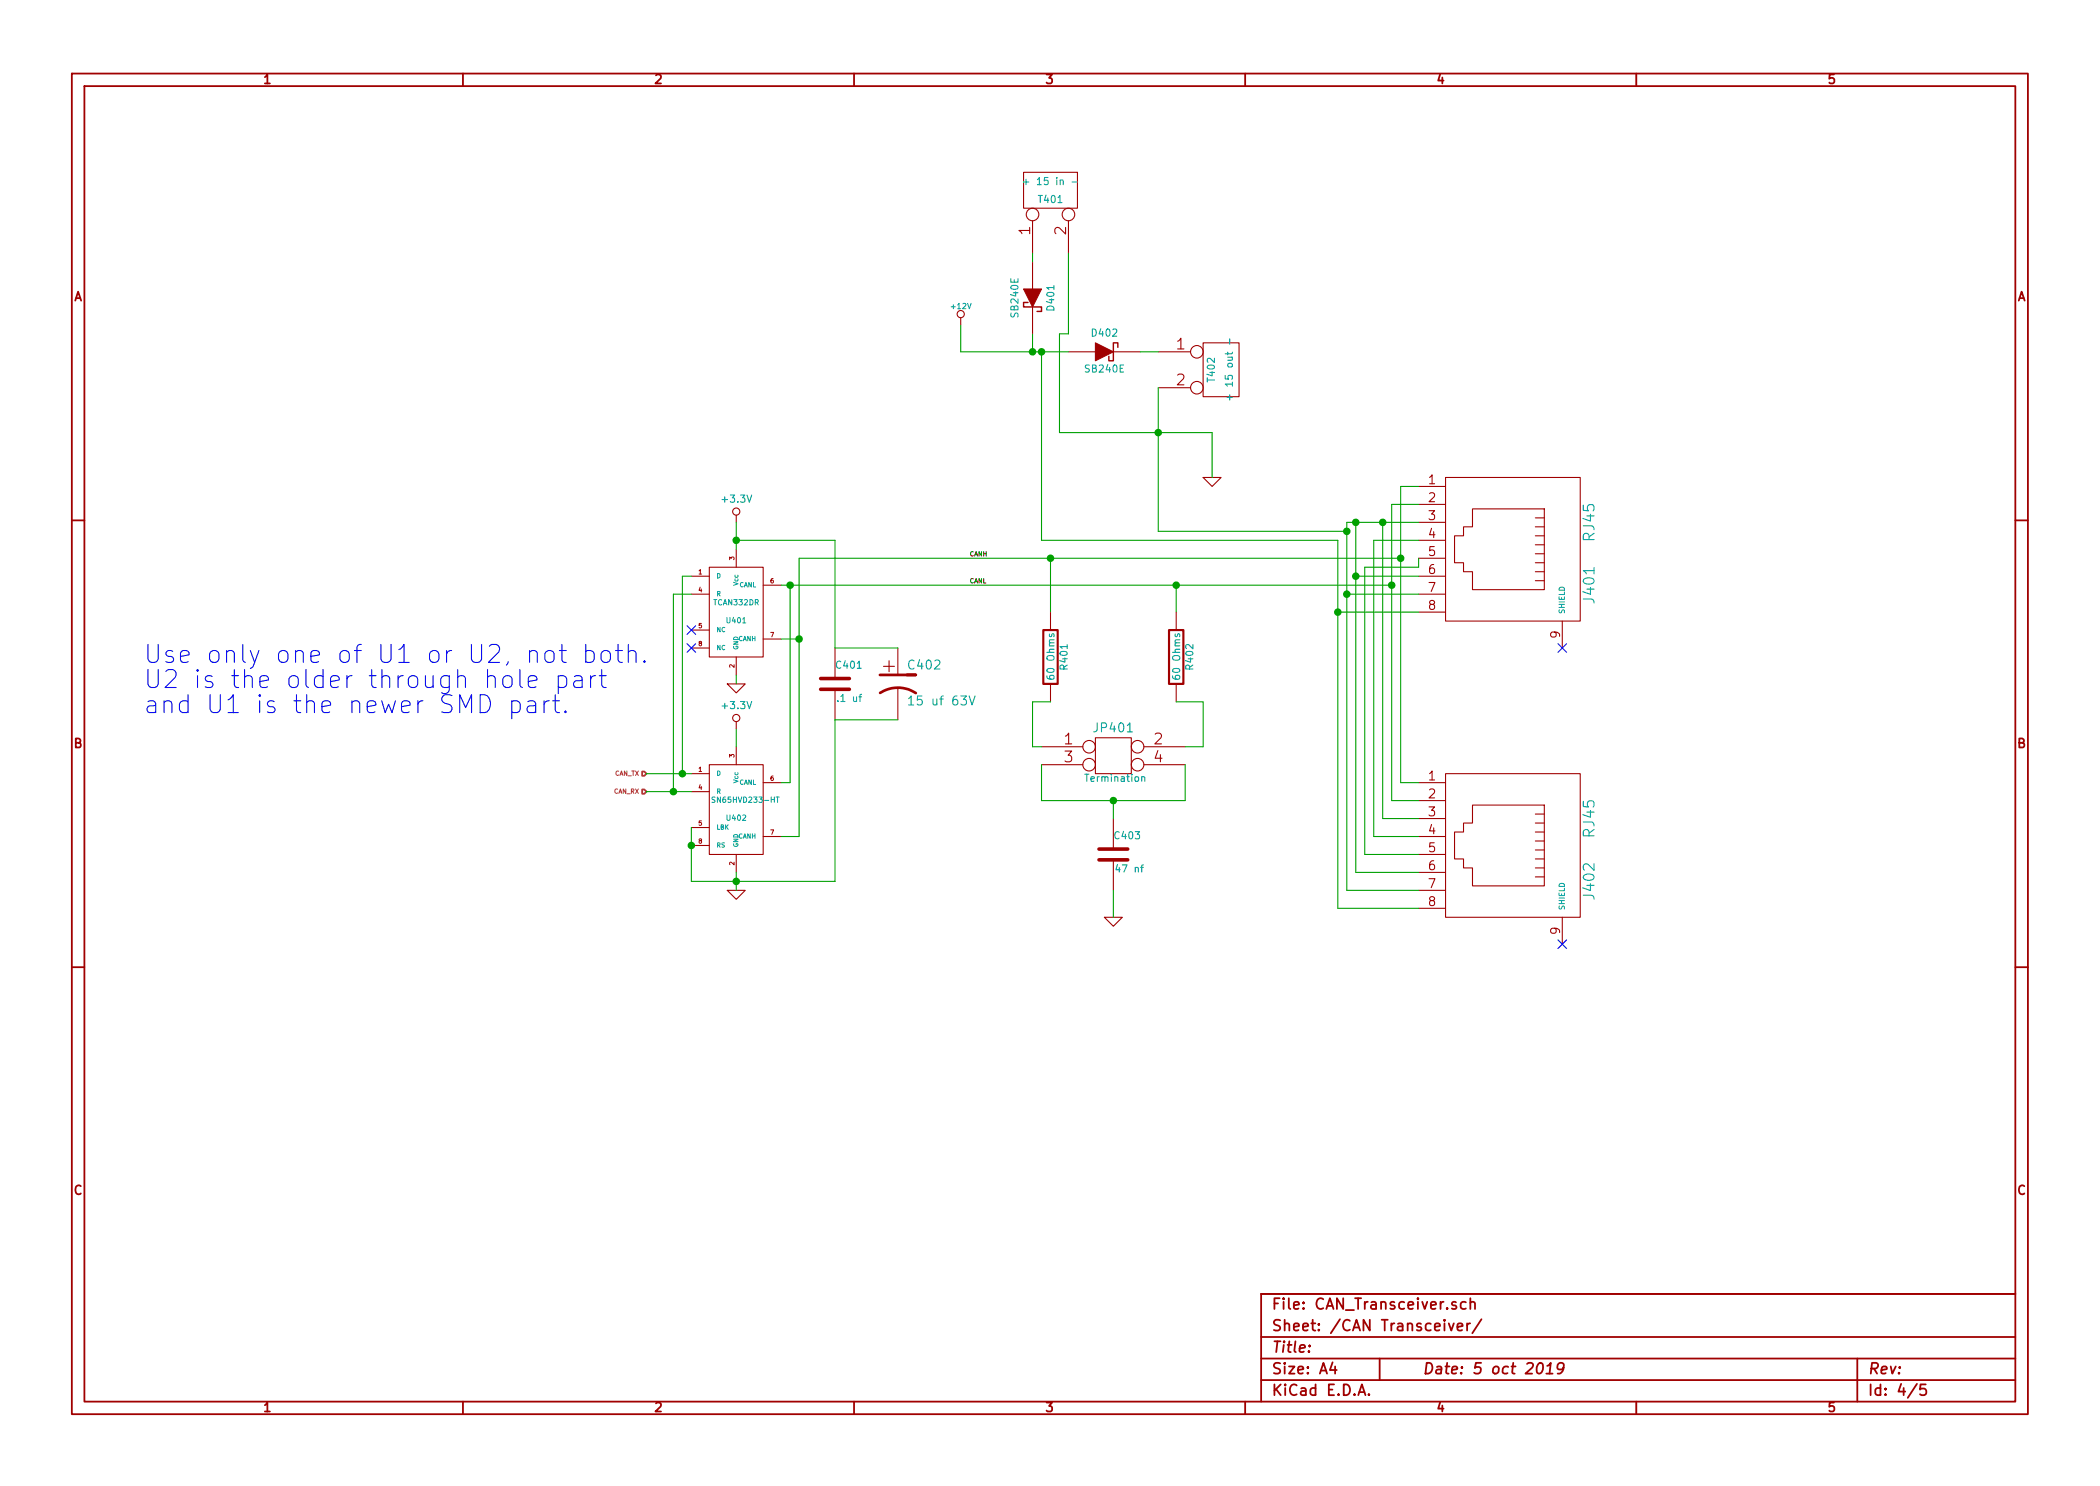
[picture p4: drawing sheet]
EESchema Schematic File Version 2
LIBS:power
LIBS:device
LIBS:transistors
LIBS:conn
LIBS:linear
LIBS:regul
LIBS:74xx
LIBS:cmos4000
LIBS:adc-dac
LIBS:memory
LIBS:xilinx
LIBS:special
LIBS:microcontrollers
LIBS:dsp
LIBS:microchip
LIBS:analog_switches
LIBS:motorola
LIBS:texas
LIBS:intel
LIBS:audio
LIBS:interface
LIBS:digital-audio
LIBS:philips
LIBS:display
LIBS:cypress
LIBS:siliconi
LIBS:opto
LIBS:atmel
LIBS:contrib
LIBS:valves
LIBS:encoder
LIBS:rotatry_switch
LIBS:i2c_display
LIBS:MCP23xxx
LIBS:tbd62x83a
LIBS:esp32_devboards
LIBS:lm2574n-5
LIBS:sn65hvd233-ht
LIBS:adafruit_powerboost_500
LIBS:ESP32ControlStand-cache
EELAYER 27 0
EELAYER END
$Descr A4 11693 8268
encoding utf-8
Sheet 4 5
Title ""
Date "5 oct 2019"
Rev ""
Comp ""
Comment1 ""
Comment2 ""
Comment3 ""
Comment4 ""
$EndDescr
$Comp
L SN65HVD233-HT U402
U 1 1
P 4100 4500
F 0 "U402" H 4100 4450 30  0000 C CNN
F 1 "SN65HVD233-HT" H 4150 4550 30  0000 C CNN
F 2 "~" H 4100 4500 60  0000 C CNN
F 3 "~" H 4100 4500 60  0000 C CNN
F 4 "595-SN65HVD233SJD " H 4100 4500 60  0001 C CNN "Mouser Part Number"
	1    4100 4500
	1    0    0    -1  
$EndComp
$Comp
L TCAN332DR U401
U 1 1
P 4100 3400
F 0 "U401" H 4100 3350 30  0000 C CNN
F 1 "TCAN332DR" H 4100 3450 30  0000 C CNN
F 2 "~" H 4100 3400 60  0000 C CNN
F 3 "~" H 4100 3400 60  0000 C CNN
F 4 "595-TCAN332DR" H 4100 3400 60  0001 C CNN "Mouser Part Number"
	1    4100 3400
	1    0    0    -1  
$EndComp
$Comp
L +3.3V #PWR046
U 1 1
P 4100 2900
F 0 "#PWR046" H 4100 3000 40  0001 C CNN
F 1 "+3.3V" H 4100 3025 40  0000 C CNN
F 2 "" H 4100 2900 60  0000 C CNN
F 3 "" H 4100 2900 60  0000 C CNN
	1    4100 2900
	1    0    0    -1  
$EndComp
$Comp
L +3.3V #PWR047
U 1 1
P 4100 4050
F 0 "#PWR047" H 4100 4150 40  0001 C CNN
F 1 "+3.3V" H 4100 4175 40  0000 C CNN
F 2 "" H 4100 4050 60  0000 C CNN
F 3 "" H 4100 4050 60  0000 C CNN
	1    4100 4050
	1    0    0    -1  
$EndComp
$Comp
L GND #PWR048
U 1 1
P 4100 3800
F 0 "#PWR048" H 4100 3800 30  0001 C CNN
F 1 "GND" H 4100 3730 30  0001 C CNN
F 2 "" H 4100 3800 60  0000 C CNN
F 3 "" H 4100 3800 60  0000 C CNN
	1    4100 3800
	1    0    0    -1  
$EndComp
$Comp
L GND #PWR049
U 1 1
P 4100 4950
F 0 "#PWR049" H 4100 4950 30  0001 C CNN
F 1 "GND" H 4100 4880 30  0001 C CNN
F 2 "" H 4100 4950 60  0000 C CNN
F 3 "" H 4100 4950 60  0000 C CNN
	1    4100 4950
	1    0    0    -1  
$EndComp
Wire Wire Line
	4100 2900 4100 3050
Wire Wire Line
	4100 3750 4100 3800
Wire Wire Line
	4100 4050 4100 4150
Wire Wire Line
	4100 4850 4100 4950
Wire Wire Line
	3850 4600 3850 4900
Wire Wire Line
	3850 4900 4650 4900
Connection ~ 4100 4900
Connection ~ 3850 4700
Text HLabel 3600 4300 0    25   Input ~ 0
CAN_TX
Text HLabel 3600 4400 0    25   Input ~ 0
CAN_RX
Wire Wire Line
	3600 4300 3850 4300
Wire Wire Line
	3600 4400 3850 4400
Wire Wire Line
	3850 3200 3800 3200
Wire Wire Line
	3800 3200 3800 4300
Connection ~ 3800 4300
Wire Wire Line
	3850 3300 3750 3300
Wire Wire Line
	3750 3300 3750 4400
Connection ~ 3750 4400
$Comp
L C C401
U 1 1
P 4650 3800
F 0 "C401" H 4650 3900 40  0000 L CNN
F 1 ".1 uf" H 4656 3715 40  0000 L CNN
F 2 "~" H 4688 3650 30  0000 C CNN
F 3 "~" H 4650 3800 60  0000 C CNN
F 4 "21RZ310-RC" H 4650 3800 60  0001 C CNN "Mouser Part Number"
	1    4650 3800
	1    0    0    -1  
$EndComp
$Comp
L CP1 C402
U 1 1
P 5000 3800
F 0 "C402" H 5050 3900 50  0000 L CNN
F 1 "15 uf 63V" H 5050 3700 50  0000 L CNN
F 2 "~" H 5000 3800 60  0000 C CNN
F 3 "~" H 5000 3800 60  0000 C CNN
F 4 "710-860080773002" H 5000 3800 60  0001 C CNN "Mouser Part Number"
	1    5000 3800
	1    0    0    -1  
$EndComp
Wire Wire Line
	4100 3000 4650 3000
Wire Wire Line
	4650 3000 4650 3600
Connection ~ 4100 3000
Wire Wire Line
	4650 3600 5000 3600
Wire Wire Line
	5000 4000 4650 4000
Wire Wire Line
	4650 4000 4650 4900
Wire Wire Line
	4350 4350 4400 4350
Wire Wire Line
	4400 4350 4400 3250
Wire Wire Line
	4350 3250 7750 3250
Wire Wire Line
	4350 3550 4450 3550
Wire Wire Line
	4450 3100 4450 4650
Wire Wire Line
	4450 4650 4350 4650
Wire Wire Line
	4450 3100 7800 3100
Connection ~ 4450 3550
Connection ~ 4400 3250
Text Label 5400 3100 0    25   ~ 0
CANH
Text Label 5400 3250 0    25   ~ 0
CANL
$Comp
L R R401
U 1 1
P 5850 3650
F 0 "R401" V 5930 3650 40  0000 C CNN
F 1 "60 Ohms" V 5857 3651 40  0000 C CNN
F 2 "~" V 5780 3650 30  0000 C CNN
F 3 "~" H 5850 3650 30  0000 C CNN
F 4 "71-RN60C60R0B/R" H 5850 3650 60  0001 C CNN "Mouser Part Number"
	1    5850 3650
	1    0    0    -1  
$EndComp
$Comp
L R R402
U 1 1
P 6550 3650
F 0 "R402" V 6630 3650 40  0000 C CNN
F 1 "60 Ohms" V 6557 3651 40  0000 C CNN
F 2 "~" V 6480 3650 30  0000 C CNN
F 3 "~" H 6550 3650 30  0000 C CNN
F 4 "71-RN60C60R0B/R" H 6550 3650 60  0001 C CNN "Mouser Part Number"
	1    6550 3650
	1    0    0    -1  
$EndComp
Wire Wire Line
	5850 3400 5850 3100
Connection ~ 5850 3100
Wire Wire Line
	6550 3250 6550 3400
$Comp
L CONN_2X2 JP401
U 1 1
P 6200 4200
F 0 "JP401" H 6200 4350 50  0000 C CNN
F 1 "Termination" H 6210 4070 40  0000 C CNN
F 2 "" H 6200 4200 60  0000 C CNN
F 3 "" H 6200 4200 60  0000 C CNN
F 4 "649-67997-404HLF" H 6200 4200 60  0001 C CNN "Mouser Part Number"
	1    6200 4200
	1    0    0    -1  
$EndComp
Wire Wire Line
	5850 3900 5750 3900
Wire Wire Line
	5750 3900 5750 4150
Wire Wire Line
	5750 4150 5800 4150
Wire Wire Line
	6550 3900 6700 3900
Wire Wire Line
	6700 3900 6700 4150
Wire Wire Line
	6700 4150 6600 4150
$Comp
L C C403
U 1 1
P 6200 4750
F 0 "C403" H 6200 4850 40  0000 L CNN
F 1 "47 nf" H 6206 4665 40  0000 L CNN
F 2 "~" H 6238 4600 30  0000 C CNN
F 3 "~" H 6200 4750 60  0000 C CNN
F 4 "75-1C10Z5U473M050B" H 6200 4750 60  0001 C CNN "Mouser Part Number"
	1    6200 4750
	1    0    0    -1  
$EndComp
$Comp
L GND #PWR050
U 1 1
P 6200 5100
F 0 "#PWR050" H 6200 5100 30  0001 C CNN
F 1 "GND" H 6200 5030 30  0001 C CNN
F 2 "" H 6200 5100 60  0000 C CNN
F 3 "" H 6200 5100 60  0000 C CNN
	1    6200 5100
	1    0    0    -1  
$EndComp
Wire Wire Line
	6600 4250 6600 4450
Wire Wire Line
	6600 4450 5800 4450
Wire Wire Line
	5800 4450 5800 4250
Wire Wire Line
	6200 4550 6200 4450
Connection ~ 6200 4450
Wire Wire Line
	6200 4950 6200 5100
$Comp
L RJ45 J402
U 1 1
P 8350 4700
F 0 "J402" H 8550 5200 60  0000 C CNN
F 1 "RJ45" H 8200 5200 60  0000 C CNN
F 2 "" H 8350 4700 60  0000 C CNN
F 3 "" H 8350 4700 60  0000 C CNN
F 4 "710-615008144221" H 8350 4700 60  0001 C CNN "Mouser Part Number"
	1    8350 4700
	0    1    1    0   
$EndComp
$Comp
L RJ45 J401
U 1 1
P 8350 3050
F 0 "J401" H 8550 3550 60  0000 C CNN
F 1 "RJ45" H 8200 3550 60  0000 C CNN
F 2 "" H 8350 3050 60  0000 C CNN
F 3 "" H 8350 3050 60  0000 C CNN
F 4 "710-615008144221" H 8350 3050 60  0001 C CNN "Mouser Part Number"
	1    8350 3050
	0    1    1    0   
$EndComp
NoConn ~ 8700 3600
NoConn ~ 8700 5250
Wire Wire Line
	7800 2700 7800 4350
Wire Wire Line
	7800 2700 7900 2700
Wire Wire Line
	7800 4350 7900 4350
Connection ~ 7800 3100
Wire Wire Line
	7900 2800 7750 2800
Wire Wire Line
	7750 2800 7750 4450
Wire Wire Line
	7750 4450 7900 4450
Connection ~ 7750 3250
Connection ~ 6550 3250
Wire Wire Line
	7500 2900 7900 2900
Wire Wire Line
	7700 2900 7700 4550
Wire Wire Line
	7700 4550 7900 4550
Wire Wire Line
	7900 4650 7650 4650
Wire Wire Line
	7650 4650 7650 3000
Wire Wire Line
	7650 3000 7900 3000
Wire Wire Line
	7900 3100 7900 3150
Wire Wire Line
	7900 3150 7600 3150
Wire Wire Line
	7600 3150 7600 4750
Wire Wire Line
	7600 4750 7900 4750
Wire Wire Line
	7900 3200 7550 3200
Wire Wire Line
	7550 2900 7550 4850
Wire Wire Line
	7550 4850 7900 4850
Wire Wire Line
	7900 3300 7500 3300
Wire Wire Line
	7500 2900 7500 4950
Wire Wire Line
	7500 4950 7900 4950
Wire Wire Line
	7450 5050 7900 5050
Wire Wire Line
	7450 3400 7900 3400
Connection ~ 7700 2900
Connection ~ 7550 3200
Connection ~ 7550 2900
Connection ~ 7500 3300
$Comp
L CONN_2 T402
U 1 1
P 6800 2050
F 0 "T402" V 6750 2050 40  0000 C CNN
F 1 "+ 15 out -" V 6850 2050 40  0000 C CNN
F 2 "" H 6800 2050 60  0000 C CNN
F 3 "" H 6800 2050 60  0000 C CNN
F 4 "651-1725656" H 6800 2050 60  0001 C CNN "Mouser Part Number"
	1    6800 2050
	1    0    0    -1  
$EndComp
Wire Wire Line
	6450 2150 6450 2950
Wire Wire Line
	6450 2950 7500 2950
Connection ~ 7450 3400
Connection ~ 7500 2950
$Comp
L DIODESCH D402
U 1 1
P 6150 1950
F 0 "D402" H 6150 2050 40  0000 C CNN
F 1 "SB240E" H 6150 1850 40  0000 C CNN
F 2 "~" H 6150 1950 60  0000 C CNN
F 3 "~" H 6150 1950 60  0000 C CNN
F 4 "625-SB240-E3" H 6150 1950 60  0001 C CNN "Mouser Part Number"
	1    6150 1950
	1    0    0    -1  
$EndComp
Wire Wire Line
	6450 1950 6350 1950
Wire Wire Line
	5350 1950 5950 1950
Wire Wire Line
	5800 1950 5800 3000
Wire Wire Line
	5800 3000 7450 3000
Wire Wire Line
	7450 3000 7450 5050
$Comp
L GND #PWR051
U 1 1
P 6750 2650
F 0 "#PWR051" H 6750 2650 30  0001 C CNN
F 1 "GND" H 6750 2580 30  0001 C CNN
F 2 "" H 6750 2650 60  0000 C CNN
F 3 "" H 6750 2650 60  0000 C CNN
	1    6750 2650
	1    0    0    -1  
$EndComp
Wire Wire Line
	6750 2400 6750 2650
Wire Wire Line
	5900 2400 6750 2400
Connection ~ 6450 2400
$Comp
L CONN_2 T401
U 1 1
P 5850 1050
F 0 "T401" V 5800 1050 40  0000 C CNN
F 1 "+ 15 in -" V 5900 1050 40  0000 C CNN
F 2 "" H 5850 1050 60  0000 C CNN
F 3 "" H 5850 1050 60  0000 C CNN
F 4 "651-1725656" H 5850 1050 60  0001 C CNN "Mouser Part Number"
	1    5850 1050
	0    -1   -1   0   
$EndComp
Wire Wire Line
	5950 1400 5950 1850
Wire Wire Line
	5950 1850 5900 1850
Wire Wire Line
	5900 1850 5900 2400
$Comp
L DIODESCH D401
U 1 1
P 5750 1650
F 0 "D401" H 5750 1750 40  0000 C CNN
F 1 "SB240E" H 5750 1550 40  0000 C CNN
F 2 "~" H 5750 1650 60  0000 C CNN
F 3 "~" H 5750 1650 60  0000 C CNN
F 4 "625-SB240-E3" H 5750 1650 60  0001 C CNN "Mouser Part Number"
	1    5750 1650
	0    1    1    0   
$EndComp
Wire Wire Line
	5750 1400 5750 1450
Wire Wire Line
	5750 1950 5750 1850
Connection ~ 5800 1950
$Comp
L +12V #PWR052
U 1 1
P 5350 1800
F 0 "#PWR052" H 5350 1750 20  0001 C CNN
F 1 "+12V" H 5350 1900 30  0000 C CNN
F 2 "" H 5350 1800 60  0000 C CNN
F 3 "" H 5350 1800 60  0000 C CNN
	1    5350 1800
	1    0    0    -1  
$EndComp
Wire Wire Line
	5350 1800 5350 1950
Connection ~ 5750 1950
Text Notes 800  3700 0    100  ~ 0
Use only one of U1 or U2, not both.\nU2 is the older through hole part\nand U1 is the newer SMD part.
NoConn ~ 3850 3500
NoConn ~ 3850 3600
$EndSCHEMATC
